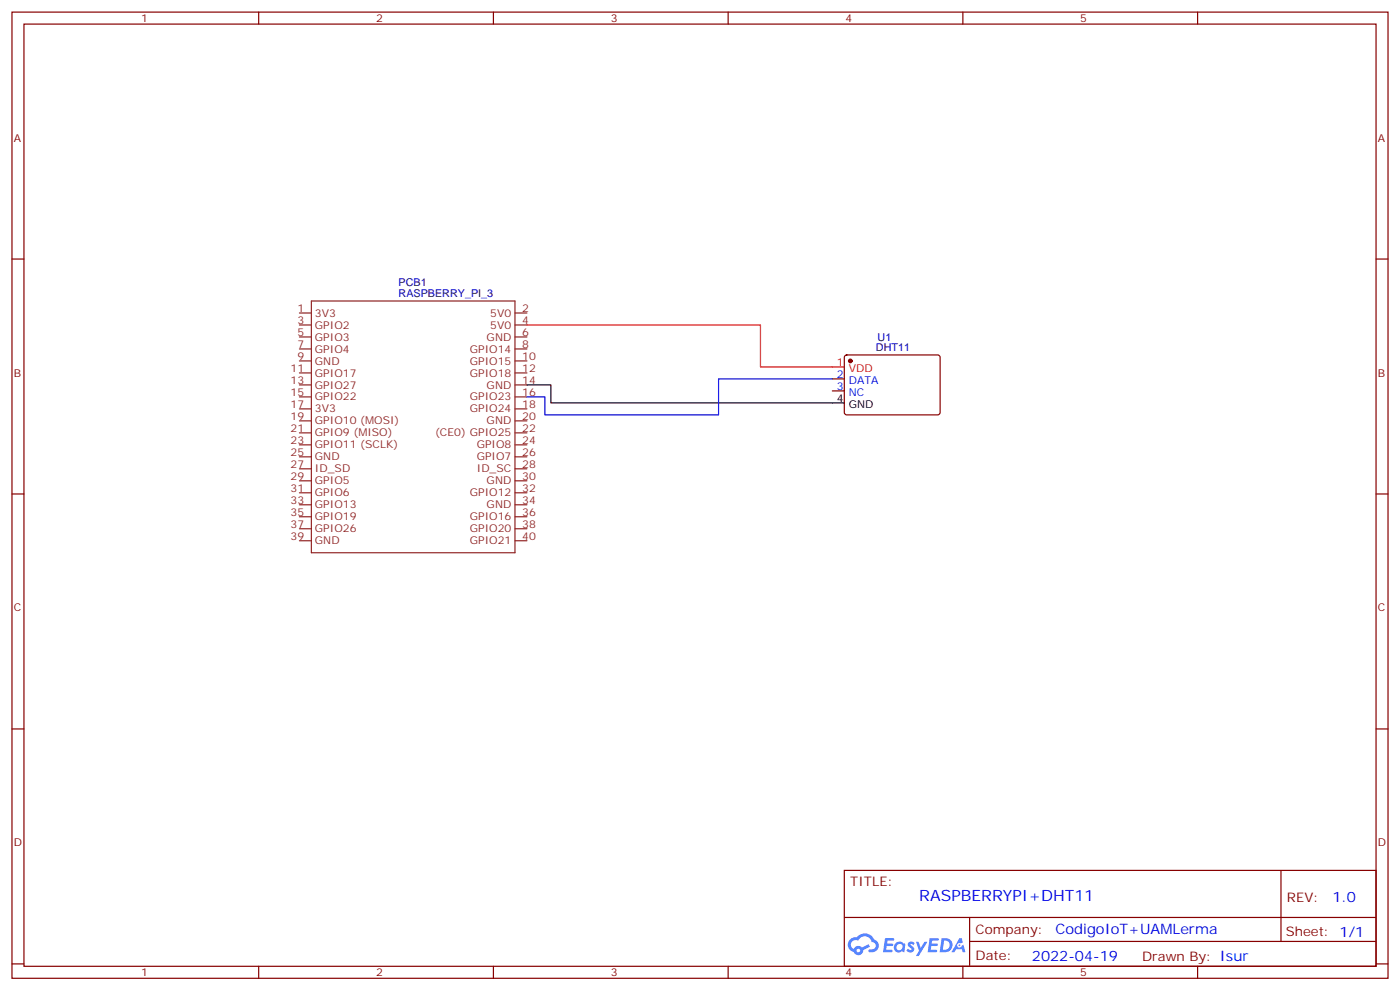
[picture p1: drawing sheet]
<svg xmlns="http://www.w3.org/2000/svg" width="412mm" height="292mm" viewBox="0 0 412 292" stroke-linecap="round" stroke-linejoin="round" font-family="sans-serif">
<g fill="none" stroke="#870000" stroke-width=".35">
<path d="M3.5 3.6h405.4v284.3h-405.4zM7.1 7.1h398.2v277.3h-398.2zM76.2 3.6v3.5M145.3 3.6v3.5M214.5 3.6v3.5M283.6 3.6v3.5M352.8 3.6v3.5M3.5 76.2h3.6M405.3 76.2h3.6M3.5 145.4h3.6M405.3 145.4h3.6M3.5 214.5h3.6"/>
<path d="M405.3 214.5h3.6M248.7 256.2h156.6v28.2h-156.6zM377.3 256.2v20.9M248.7 270h156.5M285.6 277.1h119.6M285.6 270v14.1M3.5 283.7h3.6M76.2 284.4v3.5M145.3 284.4v3.5M214.5 284.4v3.5M283.6 284.4v3.5M352.8 284.4v3.5"/>
<path d="M405.3 283.7h3.6"/>
</g>
<g fill="#5487ff">
<path d="M267.7 277.3a1.22 1.22 0 0 1 1.7 .3l-.4 .6a.47 .47 0 0 0-.3-.4 .47 .47 0 0 0-.5 .2l.1 .2a1.14 1.14 0 0 1 .8 1.7 1.14 1.14 0 0 1-1.9 0l-.2-.2 .5-.5 .7 .4a.29 .29 0 0 0 .3-.2 .29 .29 0 0 0-.2-.4 1.04 1.04 0 0 1-.6-1.7z"/>
<path d="M260.7 276.1h2.4l.3 .2-.2 .5h-1.8l-.1 .9h1.5l.3 .3-.3 .4h-1.6l-.2 1.1 1.7 .1 .2 .3-.2 .3h-2.6z"/>
<path d="M273.8 276.1h2.4l.3 .2-.1 .5h-1.8l-.2 .9h1.6l.3 .3-.4 .4h-1.6l-.1 1.1 1.7 .1 .2 .3-.2 .3h-2.6z"/>
<path d="M282.6 276.1h.7l.3 1.2-.6 .4a.69 .69 0 0 0-1 .2 .69 .69 0 0 0 .4 1 .69 .69 0 0 0 .9-.6l.5-.3 .6 2.2h-.8l-.2-.9h-1.8l-.5 .9h-.8z"/>
<path d="M269.8 277.2h.8l.6 1.8 1.1-1.8h.9l-2.6 4.2h-.8l.9-1.6z"/>
<path d="M277.4 276.1l-.6 4.1h1.3a2.11 2.11 0 0 0 2.5-2.1 2.11 2.11 0 0 0-2.5-2zM278.1 276.8a1.39 1.39 0 0 1 1.7 1.4 1.39 1.39 0 0 1-1.8 1.3h-.3z"/>
<path d="M263.7 277.7a1.54 1.54 0 0 0-.1 2.1 1.54 1.54 0 0 0 2.2 .2l.6 .2 .3-2.3-.2-.2-.4-.1a1.49 1.49 0 0 0-2.4 .1zM264 278.7a.94 .94 0 0 1 1.8 0 .94 .94 0 0 1-1.8 0z"/>
<path d="M250.4 276.5a2.18 2.18 0 0 0 1.1 3.7 1.44 1.44 0 0 0 1.6 .9 1.44 1.44 0 0 0 1.2-1.5l2-1-.5-.7-1.9 .9a1.47 1.47 0 0 0-2.4 .5 1.39 1.39 0 0 1-.7-2 1.39 1.39 0 0 1 2-.4 2.12 2.12 0 0 1 2.2-1.3 2.12 2.12 0 0 1 1.9 1.6 1.14 1.14 0 0 1 1.1 1.5 1.14 1.14 0 0 1-1.7 .7 .43 .43 0 0 0-.5 .3 .43 .43 0 0 0 .4 .5 1.98 1.98 0 0 0 2.5-1.2 1.98 1.98 0 0 0-1.2-2.5 3.1 3.1 0 0 0-5.3-.7l-.9 .1zM252.3 279.8a.55 .55 0 0 1 1.1 0 .55 .55 0 0 1-1.1 0z"/>
<circle cx="282.6" cy="278.2" r=".26"/>
</g>
<g fill="none" stroke="#8c2424" stroke-width=".35">
<path d="M88.2 92.1h3.5M88.2 95.6h3.5M88.2 99.2h3.5M91.7 88.6h60v74.1h-60zM151.7 92.1h3.5M151.7 95.6h3.5M151.7 99.2h3.5M88.2 102.7h3.5M88.2 106.2h3.5M88.2 109.7h3.5M88.2 113.3h3.5M88.2 116.8h3.5"/>
<path d="M151.7 102.7h3.5M151.7 106.2h3.5M151.7 109.7h3.5M151.7 113.3h3.5M151.7 116.8h3.5M88.2 120.3h3.5M88.2 123.9h3.5M88.2 127.4h3.5M88.2 130.9h3.5M88.2 134.4h3.5M88.2 138h3.5M151.7 120.3h3.5"/>
<path d="M151.7 123.9h3.5M151.7 127.4h3.5M151.7 130.9h3.5M151.7 134.4h3.5M151.7 138h3.5M88.2 141.5h3.5M88.2 145h3.5M88.2 148.6h3.5M88.2 152.1h3.5M88.2 155.6h3.5M88.2 159.1h3.5M151.7 141.5h3.5"/>
<path d="M151.7 145h3.5M151.7 148.6h3.5M151.7 152.1h3.5M151.7 155.6h3.5M151.7 159.1h3.5"/>
</g>
<path d="M245.2 111.5h3.5M245.2 115h3.5M248.9 104.7l.5-.2h27.1l.4 .7v16.5l-.7 .4-27.1-.1-.4-.6v-16.2z" fill="none" stroke="#870000" stroke-width=".35"/>
<circle cx="250.5" cy="106.2" r=".53" fill="#870000" stroke="#870000" stroke-width=".35"/>
<path d="M155.2 95.6h68.8v12.4h24.7" fill="none" stroke="#f00" stroke-width=".35"/>
<path d="M155.2 113.3h7.1v5.3h86.4" fill="none" stroke="#000" stroke-width=".35"/>
<path d="M245.2 111.5h-33.5v10.6h-51.2v-5.3h-5.3" fill="none" stroke="#00c" stroke-width=".35"/>
<text font-size="4.6" fill="#00f" x="270.8" y="265.2">RASPBERRYPI+DHT11</text>
<g font-size="4.2" fill="#00f">
<text x="392.5" y="265.4">1.0</text>
<text x="310.9" y="275">CodigoIoT+UAMLerma</text>
<text x="304" y="282.8">2022-04-19</text>
</g>
<g font-size="3.9" fill="#800">
<text x="250.5" y="260.7">TITLE:</text>
<text x="379.1" y="265.4">REV:</text>
<text x="287.4" y="274.9">Company:</text>
<text x="378.7" y="275.6">Sheet: 1/1</text>
<text x="287.4" y="282.6">Date:</text>
<text x="336.4" y="282.7">Drawn By: Isur</text>
</g>
<g font-size="3.2" fill="#800">
<text x="41.6" y="6.6">1</text>
<text x="110.8" y="6.6">2</text>
<text x="179.9" y="6.6">3</text>
<text x="249.1" y="6.6">4</text>
<text x="318.2" y="6.6">5</text>
<text x="4.1" y="41.7">A</text>
<text x="405.9" y="41.7">A</text>
<text x="4.1" y="110.8">B</text>
<text x="405.9" y="110.8">B</text>
<text x="4.1" y="180">C</text>
<text x="405.9" y="180">C</text>
<text x="4.1" y="249.1">D</text>
<text x="405.9" y="249.1">D</text>
<text x="41.6" y="287.4">1</text>
<text x="110.8" y="287.4">2</text>
<text x="179.9" y="287.4">3</text>
<text x="249.1" y="287.4">4</text>
<text x="318.2" y="287.4">5</text>
</g>
<g font-size="3.2" fill="#000080">
<text x="117.4" y="87.3">RASPBERRY_PI_3</text>
<text x="117.4" y="84.2">PCB1</text>
<text x="258.5" y="100.4">U1</text>
<text x="258" y="103.4">DHT11</text>
</g>
<g font-size="3.2" fill="#8d2323">
<text x="87.6" y="91.8">1</text>
<text x="87.6" y="95.3">3</text>
<text x="92.8" y="93.2">3V3</text>
<text x="144.4" y="93.2">5V0</text>
<text x="153.8" y="91.8">2</text>
<text x="153.8" y="95.3">4</text>
<text x="87.6" y="98.8">5</text>
<text x="92.8" y="96.7">GPIO2</text>
<text x="92.8" y="100.2">GPIO3</text>
<text x="143.4" y="100.2">GND</text>
<text x="144.4" y="96.7">5V0</text>
<text x="153.8" y="98.8">6</text>
<text x="87.6" y="102.3">7</text>
<text x="87.6" y="105.9">9</text>
<text x="92.8" y="103.8">GPIO4</text>
<text x="92.8" y="107.3">GND</text>
<text x="138.4" y="103.8">GPIO14</text>
<text x="138.4" y="107.3">GPIO15</text>
<text x="153.8" y="102.3">8</text>
<text x="153.8" y="105.9">10</text>
<text x="85.6" y="109.4">11</text>
<text x="85.6" y="112.9">13</text>
<text x="92.8" y="110.8">GPIO17</text>
<text x="138.4" y="110.8">GPIO18</text>
<text x="153.8" y="109.4">12</text>
<text x="153.8" y="112.9">14</text>
<text x="85.6" y="116.5">15</text>
<text x="85.6" y="120">17</text>
<text x="92.8" y="114.3">GPIO27</text>
<text x="92.8" y="117.9">GPIO22</text>
<text x="138.4" y="117.9">GPIO23</text>
<text x="143.4" y="114.3">GND</text>
<text x="153.8" y="116.5">16</text>
<text x="153.8" y="120">18</text>
<text x="85.6" y="123.5">19</text>
<text x="92.8" y="121.4">3V3</text>
<text x="92.8" y="124.9">GPIO10 (MOSI)</text>
<text x="138.4" y="121.4">GPIO24</text>
<text x="143.4" y="124.9">GND</text>
<text x="153.8" y="123.5">20</text>
<text x="85.6" y="127">21</text>
<text x="85.6" y="130.6">23</text>
<text x="92.8" y="128.4">GPIO9 (MISO)</text>
<text x="92.8" y="132">GPIO11 (SCLK)</text>
<text x="128.2" y="128.4">(CE0) GPIO25</text>
<text x="140.4" y="132">GPIO8</text>
<text x="153.8" y="127">22</text>
<text x="153.8" y="130.6">24</text>
<text x="85.6" y="134.1">25</text>
<text x="85.6" y="137.6">27</text>
<text x="92.8" y="135.5">GND</text>
<text x="140.4" y="135.5">GPIO7</text>
<text x="153.8" y="134.1">26</text>
<text x="153.8" y="137.6">28</text>
<text x="85.6" y="141.1">29</text>
<text x="92.8" y="139">ID_SD</text>
<text x="92.8" y="142.6">GPIO5</text>
<text x="140.5" y="139">ID_SC</text>
<text x="143.4" y="142.6">GND</text>
<text x="153.8" y="141.1">30</text>
<text x="85.6" y="144.7">31</text>
<text x="85.6" y="148.2">33</text>
<text x="92.8" y="146.1">GPIO6</text>
<text x="92.8" y="149.6">GPIO13</text>
<text x="138.4" y="146.1">GPIO12</text>
<text x="143.4" y="149.6">GND</text>
<text x="153.8" y="144.7">32</text>
<text x="153.8" y="148.2">34</text>
<text x="85.6" y="151.7">35</text>
<text x="85.6" y="155.3">37</text>
<text x="92.8" y="153.1">GPIO19</text>
<text x="138.4" y="153.1">GPIO16</text>
<text x="153.8" y="151.7">36</text>
<text x="153.8" y="155.3">38</text>
<text x="85.6" y="158.8">39</text>
<text x="92.8" y="156.7">GPIO26</text>
<text x="92.8" y="160.2">GND</text>
<text x="138.4" y="156.7">GPIO20</text>
<text x="138.4" y="160.2">GPIO21</text>
<text x="153.8" y="158.8">40</text>
</g>
<g font-size="3.2" fill="#f00">
<text x="246.5" y="107.6">1</text>
<text x="250" y="109.4">VDD</text>
</g>
<g font-size="3.2" fill="#00f">
<text x="246.5" y="111.2">2</text>
<text x="250" y="112.9">DATA</text>
<text x="246.5" y="114.7">3</text>
<text x="250" y="116.5">NC</text>
</g>
<g font-size="3.2">
<text x="246.5" y="118.2">4</text>
<text x="250" y="120">GND</text>
</g>
</svg>
